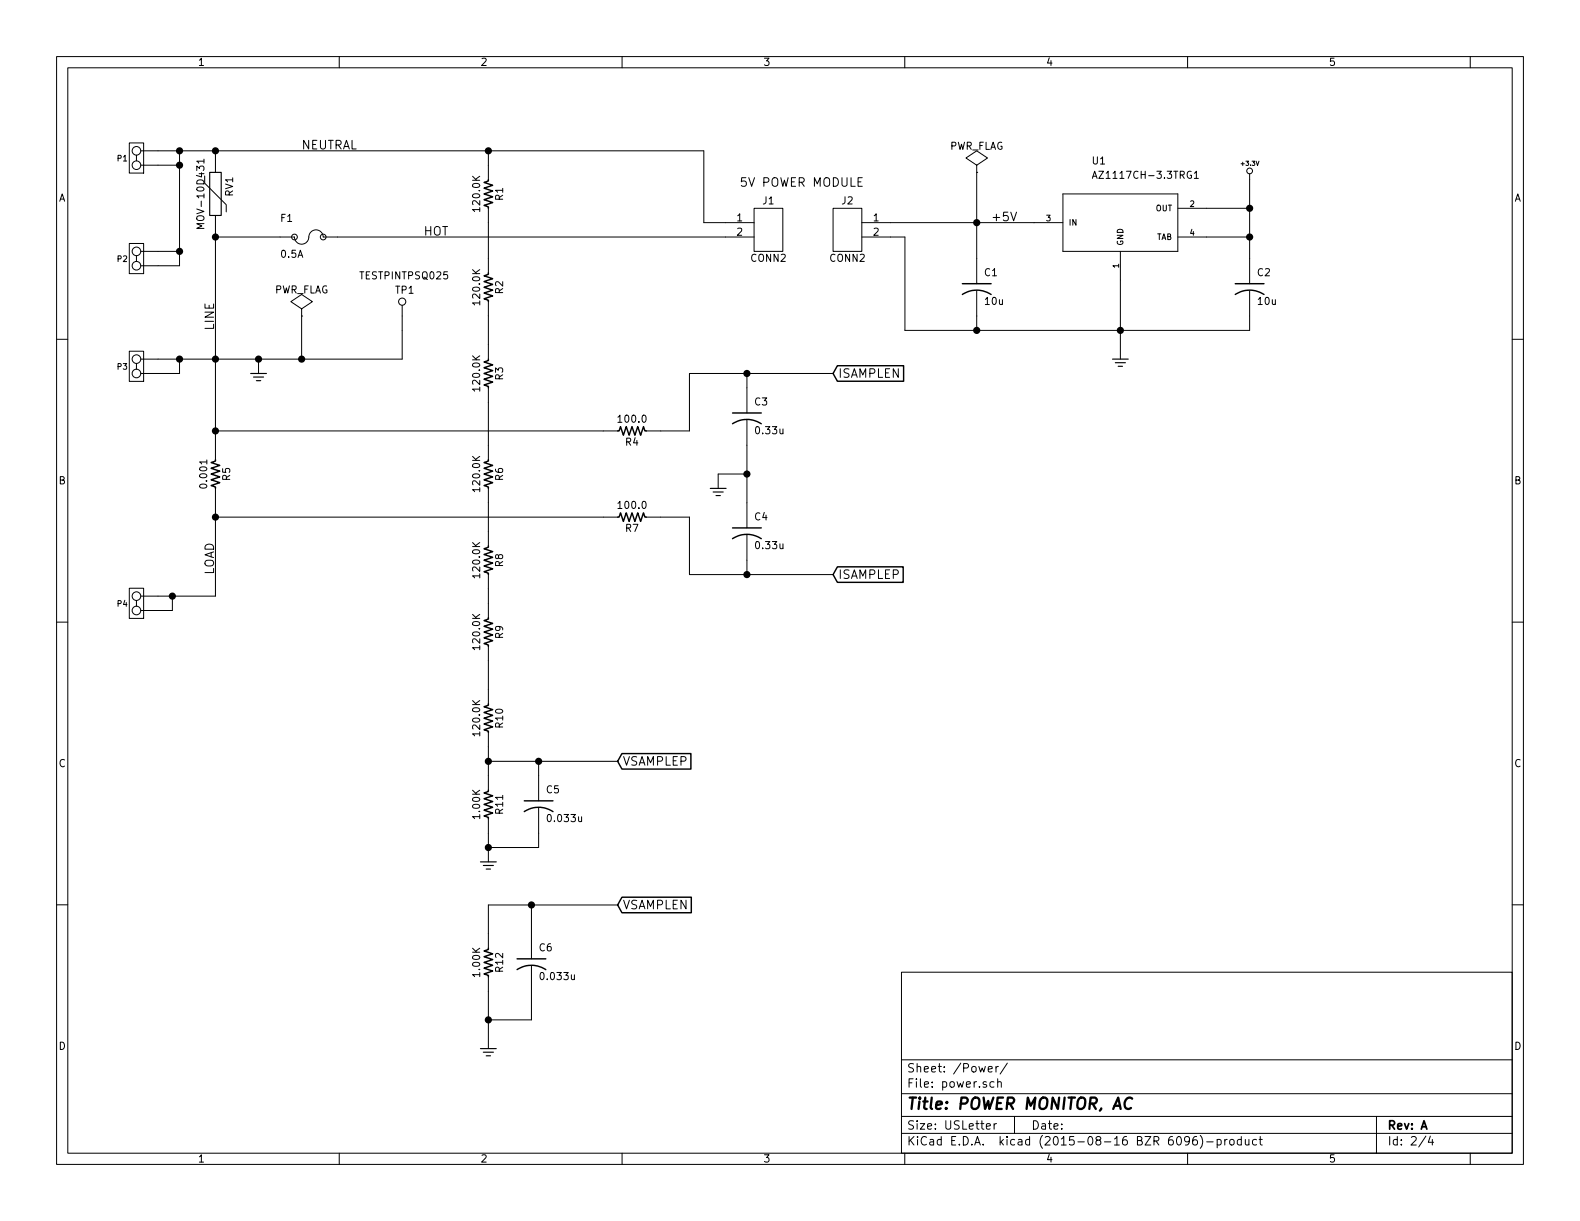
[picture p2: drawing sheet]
EESchema Schematic File Version 2
LIBS:custom
LIBS:power
LIBS:device
LIBS:transistors
LIBS:conn
LIBS:linear
LIBS:regul
LIBS:74xx
LIBS:cmos4000
LIBS:adc-dac
LIBS:memory
LIBS:xilinx
LIBS:microcontrollers
LIBS:dsp
LIBS:microchip
LIBS:analog_switches
LIBS:motorola
LIBS:texas
LIBS:intel
LIBS:audio
LIBS:interface
LIBS:digital-audio
LIBS:philips
LIBS:display
LIBS:cypress
LIBS:siliconi
LIBS:opto
LIBS:atmel
LIBS:contrib
LIBS:valves
LIBS:ac-power-monitor-cache
EELAYER 25 0
EELAYER END
$Descr USLetter 11000 8500
encoding utf-8
Sheet 2 4
Title "POWER MONITOR, AC"
Date ""
Rev "A"
Comp ""
Comment1 ""
Comment2 ""
Comment3 ""
Comment4 ""
$EndDescr
$Comp
L NCP1117ST33 U1
U 1 1
P 7800 1550
F 0 "U1" H 7600 1950 50  0000 L BNN
F 1 "AZ1117CH-3.3TRG1" H 7600 1850 50  0000 L BNN
F 2 "mods:SOT-223-SAR" H 7800 1700 50  0001 C CNN
F 3 "" H 7800 1550 60  0000 C CNN
F 4 "800130-101" H 7800 1550 60  0001 C CNN "PartNumber"
	1    7800 1550
	1    0    0    -1  
$EndComp
$Comp
L GND_US #PWR01
U 1 1
P 7800 2500
F 0 "#PWR01" H 7780 2370 30  0001 C CNN
F 1 "GND_US" H 7790 2410 30  0001 C CNN
F 2 "" H 7800 2500 60  0000 C CNN
F 3 "" H 7800 2500 60  0000 C CNN
	1    7800 2500
	1    0    0    -1  
$EndComp
$Comp
L C_US C2
U 1 1
P 8700 2000
F 0 "C2" H 8750 2100 50  0000 L CNN
F 1 "10u" H 8750 1900 50  0000 L CNN
F 2 "mods:CC0805" H 8700 2000 60  0001 C CNN
F 3 "" H 8700 2000 60  0000 C CNN
F 4 "800004-106" H 8700 2000 60  0001 C CNN "PartNumber"
	1    8700 2000
	1    0    0    -1  
$EndComp
$Comp
L C_US C1
U 1 1
P 6800 2000
F 0 "C1" H 6850 2100 50  0000 L CNN
F 1 "10u" H 6850 1900 50  0000 L CNN
F 2 "mods:CC0805" H 6800 2000 60  0001 C CNN
F 3 "" H 6800 2000 60  0000 C CNN
F 4 "800004-106" H 6800 2000 60  0001 C CNN "PartNumber"
	1    6800 2000
	1    0    0    -1  
$EndComp
$Comp
L CONN2 J2
U 1 1
P 5900 1600
F 0 "J2" H 5900 1800 50  0000 C CNN
F 1 "CONN2" H 5900 1400 50  0000 C CNN
F 2 "mods:JST_B2B_XH_A" H 5900 1600 60  0001 C CNN
F 3 "" H 5900 1600 60  0000 C CNN
F 4 "800114-102" H 5900 1600 60  0001 C CNN "PartNumber"
	1    5900 1600
	-1   0    0    -1  
$EndComp
$Comp
L +3.3V #PWR02
U 1 1
P 8700 1250
F 0 "#PWR02" H 8700 1210 30  0001 C CNN
F 1 "+3.3V" H 8700 1360 30  0000 C CNN
F 2 "" H 8700 1250 60  0000 C CNN
F 3 "" H 8700 1250 60  0000 C CNN
	1    8700 1250
	1    0    0    -1  
$EndComp
$Comp
L FASTON_1 P1
U 1 1
P 950 1100
F 0 "P1" H 1010 1100 40  0000 L CNN
F 1 "FASTON_1" H 960 1240 30  0001 C CNN
F 2 "mods:KEYSTONE_1287-ST" H 950 1100 60  0001 C CNN
F 3 "" H 950 1100 60  0000 C CNN
F 4 "800157-101" H 950 1100 60  0001 C CNN "PartNumber"
	1    950  1100
	-1   0    0    1   
$EndComp
$Comp
L FASTON_1 P2
U 1 1
P 950 1800
F 0 "P2" H 1010 1800 40  0000 L CNN
F 1 "FASTON_1" H 960 1940 30  0001 C CNN
F 2 "mods:KEYSTONE_1287-ST" H 950 1800 60  0001 C CNN
F 3 "" H 950 1800 60  0000 C CNN
F 4 "800157-101" H 950 1800 60  0001 C CNN "PartNumber"
	1    950  1800
	-1   0    0    1   
$EndComp
$Comp
L CONN2 J1
U 1 1
P 5350 1600
F 0 "J1" H 5350 1800 50  0000 C CNN
F 1 "CONN2" H 5350 1400 50  0000 C CNN
F 2 "mods:JST_B3B_SPECIAL" H 5350 1600 60  0001 C CNN
F 3 "" H 5350 1600 60  0000 C CNN
F 4 "800124-101" H 5350 1600 60  0001 C CNN "PartNumber"
	1    5350 1600
	1    0    0    -1  
$EndComp
Text Label 2100 1050 0    60   ~ 0
NEUTRAL
$Comp
L FASTON_1 P3
U 1 1
P 950 2550
F 0 "P3" H 1010 2550 40  0000 L CNN
F 1 "FASTON_1" H 960 2690 30  0001 C CNN
F 2 "mods:KEYSTONE_1287-ST" H 950 2550 60  0001 C CNN
F 3 "" H 950 2550 60  0000 C CNN
F 4 "800157-101" H 950 2550 60  0001 C CNN "PartNumber"
	1    950  2550
	-1   0    0    1   
$EndComp
$Comp
L FUSERADIAL F1
U 1 1
P 2150 1650
F 0 "F1" H 1950 1750 50  0000 L BNN
F 1 "0.5A" H 1950 1500 50  0000 L BNN
F 2 "mods:BELFUSE_MRT" H 2310 1785 50  0001 C CNN
F 3 "" H 2150 1650 60  0000 C CNN
F 4 "800125-500" H 2150 1650 60  0001 C CNN "PartNumber"
	1    2150 1650
	1    0    0    -1  
$EndComp
Text Notes 5150 1300 0    60   ~ 0
5V POWER MODULE
$Comp
L FASTON_1 P4
U 1 1
P 950 4200
F 0 "P4" H 1010 4200 40  0000 L CNN
F 1 "FASTON_1" H 960 4340 30  0001 C CNN
F 2 "mods:KEYSTONE_1287-ST" H 950 4200 60  0001 C CNN
F 3 "" H 950 4200 60  0000 C CNN
F 4 "800157-101" H 950 4200 60  0001 C CNN "PartNumber"
	1    950  4200
	-1   0    0    1   
$EndComp
Text Label 1500 4000 1    60   ~ 0
LOAD
Text Label 1500 2300 1    60   ~ 0
LINE
Text Label 2950 1650 0    60   ~ 0
HOT
$Comp
L GND_US #PWR03
U 1 1
P 1800 2600
F 0 "#PWR03" H 1780 2470 30  0001 C CNN
F 1 "GND_US" H 1790 2510 30  0001 C CNN
F 2 "" H 1800 2600 60  0000 C CNN
F 3 "" H 1800 2600 60  0000 C CNN
	1    1800 2600
	1    0    0    -1  
$EndComp
$Comp
L R_US R1
U 1 1
P 3400 1350
F 0 "R1" V 3480 1350 50  0000 C CNN
F 1 "120.0K" V 3320 1350 50  0000 C CNN
F 2 "mods:RC0603" H 3400 1350 60  0001 C CNN
F 3 "" H 3400 1350 60  0000 C CNN
F 4 "800024-120" V 3400 1350 60  0001 C CNN "PartNumber"
	1    3400 1350
	1    0    0    -1  
$EndComp
$Comp
L R_US R11
U 1 1
P 3400 5600
F 0 "R11" V 3480 5600 50  0000 C CNN
F 1 "1.00K" V 3320 5600 50  0000 C CNN
F 2 "mods:RC0603" H 3400 5600 60  0001 C CNN
F 3 "" H 3400 5600 60  0000 C CNN
F 4 "800022-100" V 3400 5600 60  0001 C CNN "PartNumber"
	1    3400 5600
	1    0    0    -1  
$EndComp
$Comp
L GND_US #PWR04
U 1 1
P 3400 6000
F 0 "#PWR04" H 3380 5870 30  0001 C CNN
F 1 "GND_US" H 3390 5910 30  0001 C CNN
F 2 "" H 3400 6000 60  0000 C CNN
F 3 "" H 3400 6000 60  0000 C CNN
	1    3400 6000
	1    0    0    -1  
$EndComp
$Comp
L C_US C5
U 1 1
P 3750 5600
F 0 "C5" H 3800 5700 50  0000 L CNN
F 1 "0.033u" H 3800 5500 50  0000 L CNN
F 2 "mods:CC0603" H 3750 5600 60  0001 C CNN
F 3 "" H 3750 5600 60  0000 C CNN
F 4 "800000-333" H 3750 5600 60  0001 C CNN "PartNumber"
	1    3750 5600
	1    0    0    -1  
$EndComp
$Comp
L R_US R12
U 1 1
P 3400 6700
F 0 "R12" V 3480 6700 50  0000 C CNN
F 1 "1.00K" V 3320 6700 50  0000 C CNN
F 2 "mods:RC0603" H 3400 6700 60  0001 C CNN
F 3 "" H 3400 6700 60  0000 C CNN
F 4 "800022-100" V 3400 6700 60  0001 C CNN "PartNumber"
	1    3400 6700
	1    0    0    -1  
$EndComp
$Comp
L C_US C6
U 1 1
P 3700 6700
F 0 "C6" H 3750 6800 50  0000 L CNN
F 1 "0.033u" H 3750 6600 50  0000 L CNN
F 2 "mods:CC0603" H 3700 6700 60  0001 C CNN
F 3 "" H 3700 6700 60  0000 C CNN
F 4 "800000-333" H 3700 6700 60  0001 C CNN "PartNumber"
	1    3700 6700
	1    0    0    -1  
$EndComp
$Comp
L GND_US #PWR05
U 1 1
P 3400 7300
F 0 "#PWR05" H 3380 7170 30  0001 C CNN
F 1 "GND_US" H 3390 7210 30  0001 C CNN
F 2 "" H 3400 7300 60  0000 C CNN
F 3 "" H 3400 7300 60  0000 C CNN
	1    3400 7300
	1    0    0    -1  
$EndComp
Text GLabel 4300 5300 2    60   Input ~ 0
VSAMPLEP
Text GLabel 4300 6300 2    60   Input ~ 0
VSAMPLEN
$Comp
L R_US R4
U 1 1
P 4400 3000
F 0 "R4" V 4480 3000 50  0000 C CNN
F 1 "100.0" V 4320 3000 50  0000 C CNN
F 2 "mods:RC0603" H 4400 3000 60  0001 C CNN
F 3 "" H 4400 3000 60  0000 C CNN
F 4 "800021-100" V 4400 3000 60  0001 C CNN "PartNumber"
	1    4400 3000
	0    1    1    0   
$EndComp
$Comp
L R_US R7
U 1 1
P 4400 3600
F 0 "R7" V 4480 3600 50  0000 C CNN
F 1 "100.0" V 4320 3600 50  0000 C CNN
F 2 "mods:RC0603" H 4400 3600 60  0001 C CNN
F 3 "" H 4400 3600 60  0000 C CNN
F 4 "800021-100" V 4400 3600 60  0001 C CNN "PartNumber"
	1    4400 3600
	0    1    1    0   
$EndComp
$Comp
L C_US C3
U 1 1
P 5200 2900
F 0 "C3" H 5250 3000 50  0000 L CNN
F 1 "0.33u" H 5250 2800 50  0000 L CNN
F 2 "mods:CC0603" H 5200 2900 60  0001 C CNN
F 3 "" H 5200 2900 60  0000 C CNN
F 4 "800000-334" H 5200 2900 60  0001 C CNN "PartNumber"
	1    5200 2900
	1    0    0    -1  
$EndComp
$Comp
L C_US C4
U 1 1
P 5200 3700
F 0 "C4" H 5250 3800 50  0000 L CNN
F 1 "0.33u" H 5250 3600 50  0000 L CNN
F 2 "mods:CC0603" H 5200 3700 60  0001 C CNN
F 3 "" H 5200 3700 60  0000 C CNN
F 4 "800000-334" H 5200 3700 60  0001 C CNN "PartNumber"
	1    5200 3700
	1    0    0    -1  
$EndComp
$Comp
L GND_US #PWR06
U 1 1
P 5000 3400
F 0 "#PWR06" H 4980 3270 30  0001 C CNN
F 1 "GND_US" H 4990 3310 30  0001 C CNN
F 2 "" H 5000 3400 60  0000 C CNN
F 3 "" H 5000 3400 60  0000 C CNN
	1    5000 3400
	1    0    0    -1  
$EndComp
Wire Wire Line
	7800 1950 7800 2500
Wire Wire Line
	8700 2300 8700 2200
Wire Wire Line
	6300 2300 8700 2300
Connection ~ 7800 2300
Wire Wire Line
	8400 1450 8700 1450
Wire Wire Line
	8700 1250 8700 1800
Wire Wire Line
	8400 1650 8700 1650
Connection ~ 8700 1650
Wire Wire Line
	6200 1550 7200 1550
Wire Wire Line
	6800 1200 6800 1800
Wire Wire Line
	6800 2200 6800 2300
Connection ~ 6800 1550
Wire Wire Line
	6200 1650 6300 1650
Wire Wire Line
	6300 1650 6300 2300
Connection ~ 6800 2300
Connection ~ 8700 1450
Wire Wire Line
	1100 1050 4900 1050
Wire Wire Line
	1250 1050 1250 1850
Wire Wire Line
	1250 1850 1100 1850
Wire Wire Line
	1100 1750 1250 1750
Connection ~ 1250 1750
Wire Wire Line
	1100 1150 1250 1150
Connection ~ 1250 1150
Wire Wire Line
	4900 1050 4900 1550
Wire Wire Line
	4900 1550 5050 1550
Connection ~ 1250 1050
Wire Wire Line
	1100 2500 2800 2500
Wire Wire Line
	1500 1600 1500 3100
Wire Wire Line
	1500 1650 1950 1650
Wire Wire Line
	1100 2600 1250 2600
Wire Wire Line
	1250 2600 1250 2500
Connection ~ 1250 2500
Wire Wire Line
	5050 1650 2350 1650
Connection ~ 1500 2500
Wire Wire Line
	1500 4150 1100 4150
Wire Wire Line
	1500 3500 1500 4150
Wire Wire Line
	1100 4250 1200 4250
Wire Wire Line
	1200 4250 1200 4150
Connection ~ 1200 4150
Wire Wire Line
	1800 2500 1800 2600
Wire Wire Line
	3400 1150 3400 1050
Connection ~ 3400 1050
Wire Wire Line
	3400 1800 3400 1550
Wire Wire Line
	3400 2400 3400 2200
Wire Wire Line
	3400 3100 3400 2800
Wire Wire Line
	3400 3700 3400 3500
Wire Wire Line
	3400 4200 3400 4100
Wire Wire Line
	3400 4600 3400 4800
Wire Wire Line
	3400 5200 3400 5400
Wire Wire Line
	3400 5800 3400 6000
Wire Wire Line
	3750 5400 3750 5300
Wire Wire Line
	3400 5300 4300 5300
Connection ~ 3400 5300
Wire Wire Line
	3750 5800 3750 5900
Wire Wire Line
	3750 5900 3400 5900
Connection ~ 3400 5900
Wire Wire Line
	3400 6500 3400 6300
Wire Wire Line
	3400 6300 4300 6300
Wire Wire Line
	3700 6300 3700 6500
Wire Wire Line
	3700 6900 3700 7100
Wire Wire Line
	3700 7100 3400 7100
Wire Wire Line
	3400 6900 3400 7300
Connection ~ 3400 7100
Connection ~ 3750 5300
Connection ~ 3700 6300
Wire Wire Line
	1500 3000 4200 3000
Wire Wire Line
	1500 3600 4200 3600
Wire Wire Line
	4600 3000 4800 3000
Wire Wire Line
	4800 3000 4800 2600
Wire Wire Line
	4800 2600 5800 2600
Wire Wire Line
	5200 2600 5200 2700
Wire Wire Line
	4600 3600 4800 3600
Wire Wire Line
	4800 3600 4800 4000
Wire Wire Line
	4800 4000 5800 4000
Wire Wire Line
	5200 4000 5200 3900
Wire Wire Line
	5200 3100 5200 3500
Wire Wire Line
	5200 3300 5000 3300
Wire Wire Line
	5000 3300 5000 3400
Connection ~ 5200 3300
Connection ~ 5200 2600
Connection ~ 5200 4000
Text GLabel 5800 2600 2    60   Input ~ 0
ISAMPLEN
Text GLabel 5800 4000 2    60   Input ~ 0
ISAMPLEP
$Comp
L VARISTOR RV1
U 1 1
P 1500 1350
F 0 "RV1" V 1600 1400 50  0000 C CNN
F 1 "MOV-10D431" V 1400 1350 50  0000 C CNN
F 2 "mods:VARISTOR-10D" H 1500 1350 60  0001 C CNN
F 3 "" H 1500 1350 60  0000 C CNN
F 4 "800164-101" V 1500 1350 60  0001 C CNN "PartNumber"
	1    1500 1350
	1    0    0    -1  
$EndComp
Wire Wire Line
	1500 1100 1500 1050
Connection ~ 1500 1050
Connection ~ 1500 1650
$Comp
L R_US R2
U 1 1
P 3400 2000
F 0 "R2" V 3480 2000 50  0000 C CNN
F 1 "120.0K" V 3320 2000 50  0000 C CNN
F 2 "mods:RC0603" H 3400 2000 60  0001 C CNN
F 3 "" H 3400 2000 60  0000 C CNN
F 4 "800024-120" V 3400 2000 60  0001 C CNN "PartNumber"
	1    3400 2000
	1    0    0    -1  
$EndComp
$Comp
L R_US R3
U 1 1
P 3400 2600
F 0 "R3" V 3480 2600 50  0000 C CNN
F 1 "120.0K" V 3320 2600 50  0000 C CNN
F 2 "mods:RC0603" H 3400 2600 60  0001 C CNN
F 3 "" H 3400 2600 60  0000 C CNN
F 4 "800024-120" V 3400 2600 60  0001 C CNN "PartNumber"
	1    3400 2600
	1    0    0    -1  
$EndComp
$Comp
L R_US R6
U 1 1
P 3400 3300
F 0 "R6" V 3480 3300 50  0000 C CNN
F 1 "120.0K" V 3320 3300 50  0000 C CNN
F 2 "mods:RC0603" H 3400 3300 60  0001 C CNN
F 3 "" H 3400 3300 60  0000 C CNN
F 4 "800024-120" V 3400 3300 60  0001 C CNN "PartNumber"
	1    3400 3300
	1    0    0    -1  
$EndComp
$Comp
L R_US R8
U 1 1
P 3400 3900
F 0 "R8" V 3480 3900 50  0000 C CNN
F 1 "120.0K" V 3320 3900 50  0000 C CNN
F 2 "mods:RC0603" H 3400 3900 60  0001 C CNN
F 3 "" H 3400 3900 60  0000 C CNN
F 4 "800024-120" V 3400 3900 60  0001 C CNN "PartNumber"
	1    3400 3900
	1    0    0    -1  
$EndComp
$Comp
L R_US R9
U 1 1
P 3400 4400
F 0 "R9" V 3480 4400 50  0000 C CNN
F 1 "120.0K" V 3320 4400 50  0000 C CNN
F 2 "mods:RC0603" H 3400 4400 60  0001 C CNN
F 3 "" H 3400 4400 60  0000 C CNN
F 4 "800024-120" V 3400 4400 60  0001 C CNN "PartNumber"
	1    3400 4400
	1    0    0    -1  
$EndComp
$Comp
L R_US R10
U 1 1
P 3400 5000
F 0 "R10" V 3480 5000 50  0000 C CNN
F 1 "120.0K" V 3320 5000 50  0000 C CNN
F 2 "mods:RC0603" H 3400 5000 60  0001 C CNN
F 3 "" H 3400 5000 60  0000 C CNN
F 4 "800024-120" V 3400 5000 60  0001 C CNN "PartNumber"
	1    3400 5000
	1    0    0    -1  
$EndComp
$Comp
L PWR_FLAG #FLG07
U 1 1
P 6800 1200
F 0 "#FLG07" H 6800 1295 50  0001 C CNN
F 1 "PWR_FLAG" H 6800 1380 50  0000 C CNN
F 2 "" H 6800 1200 60  0000 C CNN
F 3 "" H 6800 1200 60  0000 C CNN
	1    6800 1200
	1    0    0    -1  
$EndComp
$Comp
L PWR_FLAG #FLG08
U 1 1
P 2100 2200
F 0 "#FLG08" H 2100 2295 50  0001 C CNN
F 1 "PWR_FLAG" H 2100 2380 50  0000 C CNN
F 2 "" H 2100 2200 60  0000 C CNN
F 3 "" H 2100 2200 60  0000 C CNN
	1    2100 2200
	1    0    0    -1  
$EndComp
Wire Wire Line
	2100 2500 2100 2200
Connection ~ 1800 2500
$Comp
L TESTPINTPSQ025 TP1
U 1 1
P 2800 2100
F 0 "TP1" H 2750 2150 50  0000 L BNN
F 1 "TESTPINTPSQ025" H 2500 2250 50  0000 L BNN
F 2 "mods:TESTPIN" H 2800 2350 50  0001 C CNN
F 3 "" H 2800 2100 60  0000 C CNN
	1    2800 2100
	1    0    0    -1  
$EndComp
Wire Wire Line
	2800 2500 2800 2300
Connection ~ 2100 2500
$Comp
L R_US R5
U 1 1
P 1500 3300
F 0 "R5" V 1580 3300 50  0000 C CNN
F 1 "0.001" V 1420 3300 50  0000 C CNN
F 2 "mods:RC0603" H 1500 3300 60  0001 C CNN
F 3 "" H 1500 3300 60  0000 C CNN
F 4 "800163-101" V 1500 3300 60  0001 C CNN "PartNumber"
	1    1500 3300
	1    0    0    -1  
$EndComp
Connection ~ 1500 3000
Connection ~ 1500 3600
Text Label 6900 1550 0    60   ~ 0
+5V
$EndSCHEMATC
